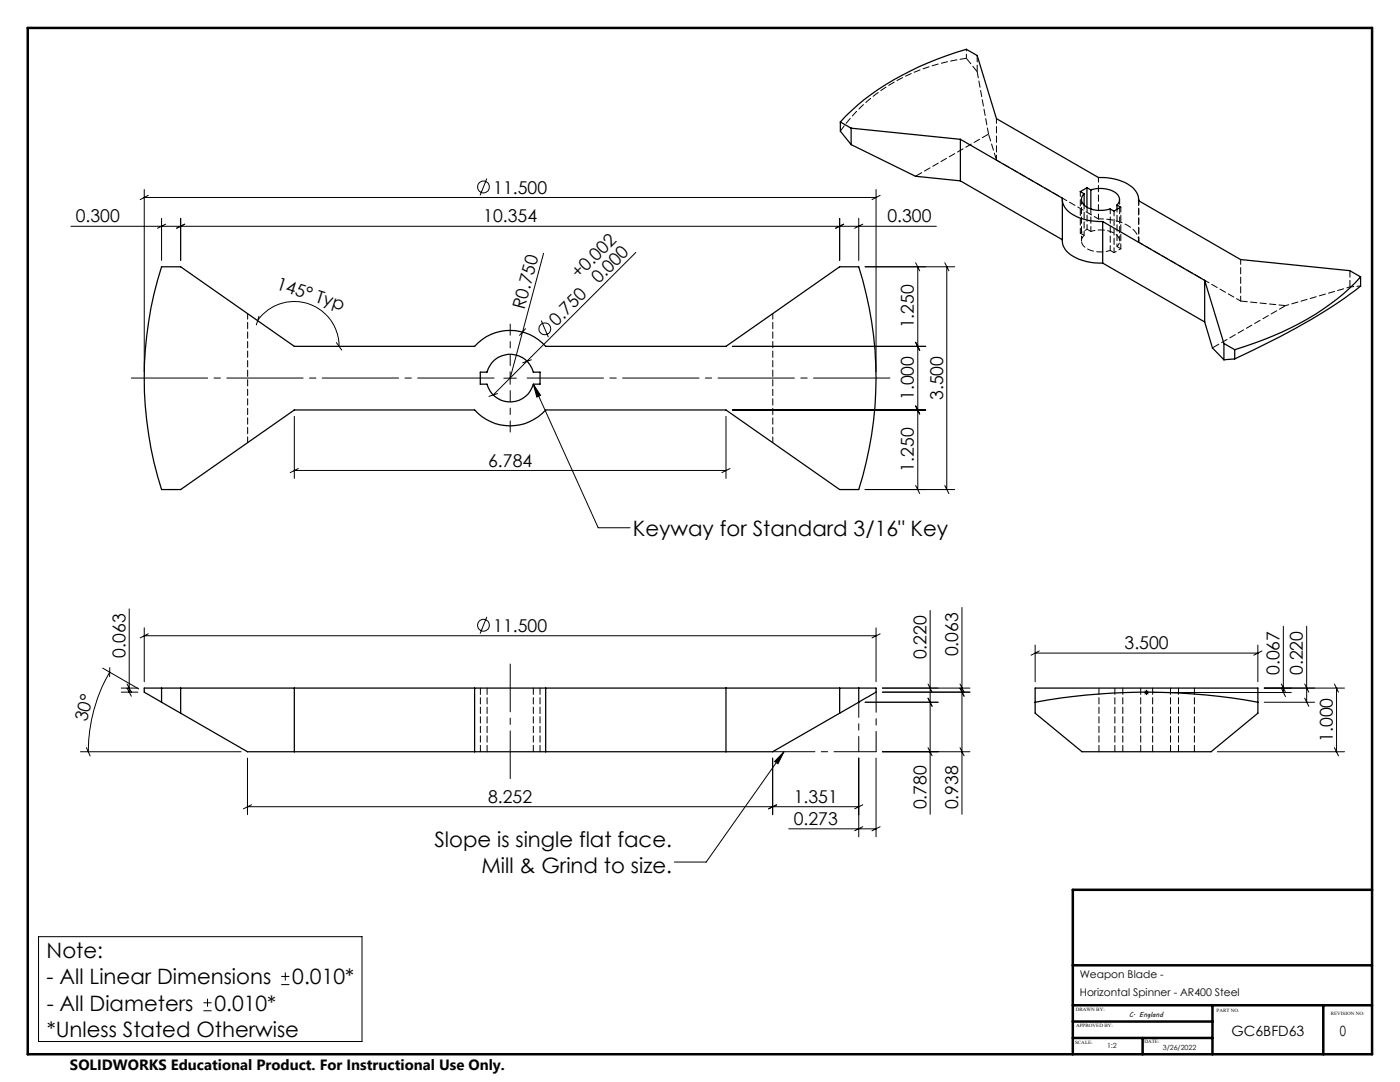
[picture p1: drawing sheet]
<svg xmlns="http://www.w3.org/2000/svg" width="279mm" height="216mm" viewBox="0 0 279 216" stroke-linecap="round" stroke-linejoin="round" font-family="sans-serif">
<g fill="none" stroke="#000" stroke-width=".2">
<path d="M28.8 37.8v36.4M28.8 39.4h146M29.6 39l-1.6 .8M97.2 35.6l-1.4 3.4M174.8 37.8v36.4M175.6 39l-1.6 .8M14.1 45.2h172.8M32.2 43.6v8.4M33.1 44.7l-1.7 .8M36.1 43.6v8.4M36.9 44.7l-1.7 .8M108.5 50.6l-6.7 24.9"/>
<path d="M126.9 50.4l-28.5 28.4M167.6 43.6v8.4M168.4 44.7l-1.6 .8M171.4 43.6v8.4M172.2 44.7l-1.6 .8M182.7 52.4l.9 1.6M183.2 53.2v44.5M188.6 52.4l.8 1.6M188.9 53.2v44.5M190.5 53.2h-17.9M51.4 64a8.9 8.9 0 0 1 10-3.4 8.9 8.9 0 0 1 6.3 8.5M51.7 63.1l-.5 1.7"/>
<path d="M67.1 68.4l1.1 1.4M99.3 78.5l-1.7 .6M100.5 75.5h2.5M101.8 74.2v2.5M104.9 65.6l-1.2 1.3M106 71.8l-1.7 .6M106.4 76.7l1.5 2.2-.8 .3zM106.4 76.7l13 28.6h6.3M108 64l1.4 3.3M146.2 69.1h38.5M182.7 68.3l.9 1.6M58.7 83.1v12.4"/>
<path d="M58.7 93.9h86.2M59.5 93.5l-1.6 .8M144.9 83.1v12.4M145.7 93.5l-1.6 .8M146.2 81.8h38.5M182.7 81l.9 1.6M182.7 96.9l.9 1.6M188.6 96.9l.8 1.6M190.5 97.7h-17.9M20.5 133.3l7.2 4.2M21.9 134.1a31.4 31.4 0 0 0-4.3 15.9M21.9 133.2v1.8"/>
<path d="M24.2 137.3h3.3M24.2 138.1h3.3M25.4 137.3l.8 1.6M25.4 136.5l.8 1.6M25.8 121.5v16.6M28.8 125.3v10.7M28.8 126.9h146M29.6 126.5l-1.6 .8M97.2 123.1l-1.4 3.3M174.8 125.3v10.7M175.6 126.5l-1.6 .8M176.1 138.1h17.5"/>
<path d="M176.1 137.3h17.5M185.2 139.3l.8 1.6M185.2 136.5l.8 1.6M185.6 121.8v40.7M191.6 137.3l.8 1.6M191.6 136.5l.8 1.6M192 121.2v41.3M206.6 128.7v7.3M206.6 130.3h44.4M207.4 129.9l-1.6 .8M228.3 138.2h1M228.5 137.8l.7 .7"/>
<path d="M228.8 137.7v1M229.2 137.8l-.7 .7M230.1 138.2h27.6M251 128.7v7.3M251.8 129.9l-1.6 .8M252.3 137.3h16M255.7 137.3l.8 1.7M255.7 136.5l.8 1.6M256.1 125v13.2M260.4 139.3l.8 1.6M260.4 136.5l.8 1.6M260.8 125v15.1"/>
<path d="M266.3 136.5l.8 1.6M266.7 137.3v12.7M16.1 150h32M17.3 149.2l.7 1.6M49.4 151.3v11.3M154.2 151.3v11.3M156.5 150l-1.2 2.4-.7-.5zM156.5 150l-15.6 22h-6.3M171.4 151.3v15.7M172.6 140.1h14.6M174.8 151.3v15.7M176.1 150h17.5"/>
<path d="M185.2 149.2l.8 1.6M191.6 149.2l.8 1.6M243 150h25.3M252.3 140.1h10.1M266.3 149.2l.8 1.6M49.4 161h122M50.2 160.6l-1.6 .8M155 160.6l-1.6 .8M157.4 165.4h17.4M172.2 160.6l-1.6 .8M172.2 165l-1.6 .8M175.6 165l-1.6 .8"/>
<path d="M7.7 186.9h64.5v20.9h-64.5zM41.4 199.3v1.6M56.1 196.5h1.6M56.1 194.8h1.6M56.9 194v1.7M40.6 201.7h1.6M40.6 200.1h1.6"/>
<circle cx="96.5" cy="37.3" r="1.17"/>
<circle cx="108.7" cy="65.6" r="1.18"/>
<circle cx="96.5" cy="124.8" r="1.17"/>
</g>
<path d="M101.8 72.9v-8.2M101.8 77.9v8.3" fill="none" stroke="#000" stroke-width=".2" stroke-dasharray="15.2 1.3 1.3 1.3" stroke-dashoffset="13"/>
<path d="M99.3 75.4h-73.8" fill="none" stroke="#000" stroke-width=".2" stroke-dasharray="15.2 1.3 1.3 1.3" stroke-dashoffset="-.7"/>
<path d="M104.3 75.4h74.2" fill="none" stroke="#000" stroke-width=".2" stroke-dasharray="15.2 1.3 1.3 1.3" stroke-dashoffset="-.9"/>
<path d="M101.8 132.5v22.9" fill="none" stroke="#000" stroke-width=".2" stroke-dasharray="15.2 1.3 1.3 1.3" stroke-dashoffset="5.7"/>
<path d="M5.5 5.6h268.3v204.8h-268.3zM273.8 177.6h-59.7v32.8M214.1 192.6h59.7M214.1 200.6h59.7M214.1 203.8h27.9M214.1 207.1h27.9M228 207.1v3.3M242 200.6v9.8M264.1 200.6v9.8" fill="none" stroke="#000" stroke-width=".5"/>
<path d="M154.2 150h20.6" fill="none" stroke="#000" stroke-width=".2" stroke-dasharray="15.2 1.3 1.3 1.3" stroke-dashoffset="6.8"/>
<path d="M174.8 150v-11.9" fill="none" stroke="#000" stroke-width=".2" stroke-dasharray="15.2 1.3 1.3 1.3" stroke-dashoffset="11.2"/>
<path d="M171.4 140.1v9.9" fill="none" stroke="#000" stroke-width=".2" stroke-dasharray="15.2 1.3 1.3 1.3" stroke-dashoffset="12.2"/>
<path d="M156.5 150l-1.2 2.4-.7-.5zM106.4 76.7l1.5 2.2-.8 .3z" fill="#000"/>
<g fill="none" stroke="#000" stroke-width=".25">
<path d="M167.7 24.3a51.4 51.4 0 0 1 21.2-13.2l4-1.3 2.1 1.3 3.9 12.6 20.3 11.7a9.6 9.6 0 0 1 7.2 2.4 2.97 2.97 0 0 1 .8 2.2l20.4 11.8 21.8 2.2 2.1 1.2M167.7 24.3l2.2 1.3M167.7 24.3v1.9l2.2 2.7M169.9 25.6l21.8 2.2M169.9 28.9l12.8 6.3 9 .9M169.9 25.6v3.3M191.7 27.8l20.3 11.7a3.9 3.9 0 0 0 2.8 3.7l2.9 .9 2.4 .1M191.7 36.1l20.3 11.7M191.7 27.8v8.3M212 39.8v8.3a3.9 3.9 0 0 0 2.8 3.4l2.9 .9 2.4 .1M216.4 38.7a1.53 1.53 0 0 0 .3 2.5 5.8 5.8 0 0 0 4.8 .5l.8 .4 1.4-.8-.8-.4M216.4 38.7v2.2"/>
<path d="M216.9 37.5l.8 .4M216.9 37.5l-1.3 .7 .8 .5M216.9 37.5v3.8M217.7 37.9a5.5 5.5 0 0 1 5.4 1 1.47 1.47 0 0 1-.2 2M217.7 37.9v3.8M227.3 39.8v.2M32.2 53.2h3.9l22.6 15.9h36a9.5 9.5 0 0 1 14.2 0h36l22.7-15.9h3.8a73.2 73.2 0 0 1 0 44.5h-3.8l-22.7-15.9h-36a9.5 9.5 0 0 1-14.2 0h-36l-22.6 15.9h-3.9a73.2 73.2 0 0 1 0-44.5zM220.1 44.2l20.3 11.8M220.1 44.2v8.3M220.1 52.5l20.3 11.7M222.9 40.9v.9M240.4 56l3.9 12.5"/>
<path d="M240.4 56v8.2M271.5 55.2a50.5 50.5 0 0 1-21.2 13.3l-3.9 1.3M271.5 55.2v1.9a112.7 112.7 0 0 1-21.4 12.7l-3.7 1.8M95.8 74.3h1.4a4.8 4.8 0 0 1 4.6-3.6 4.8 4.8 0 0 1 4.6 3.6h1.4v2.4h-1.4a4.8 4.8 0 0 1-4.6 3.5 4.8 4.8 0 0 1-4.6-3.5h-1.4zM240.4 64.2l1.6 5.2 2.3 2.4M244.3 68.5l2.1 1.3M244.3 68.5v3.3M246.4 69.8v1.8M246.4 71.6l-2.1 .2M32.2 137.3h-3.4v.8l3.4 2M32.2 137.3h62.5M32.2 137.3v2.8"/>
<path d="M36.1 137.3v5M58.7 137.3v12.7M94.7 137.3h14.2M94.7 137.3v12.7M108.9 137.3h62.5M108.9 137.3v12.7M144.9 137.3v12.7M167.6 137.3v5M171.4 137.3h3.4v.8l-3.4 2M171.4 137.3v2.8M206.6 137.3h44.4v5l-9.3 7.7h-25.8l-9.3-7.7zM32.2 140.1l3.9 2.2"/>
<path d="M36.1 142.3l13.3 7.7h45.3M94.7 150h14.2M171.4 140.1l-17.2 9.9h-45.3M206.6 140.1a123.4 123.4 0 0 1 44.4 0"/>
</g>
<g fill="none" stroke="#000" stroke-width=".2" stroke-dasharray="1.3 .6">
<path d="M192.9 11.6a35.7 35.7 0 0 0-25.2 14.5M195 11.1v3.2M197.3 26.8l-2.3-12.5M212 47.8h.1M212 47.8v.3M269.4 54v3.3M97.2 137.3v12.7M219.3 137.3v12.7M222.5 137.3v12.7M224.1 137.3v12.7M235.2 137.3v12.7M95.9 150v-12.7"/>
<path d="M106.4 150v-12.7M107.8 150v-12.7M227.7 150v-12.7M230 150v-12.7M233.6 150v-12.7M238.4 150v-12.7"/>
</g>
<path d="M49.4 62.6v25.7M154.2 62.6v25.7" fill="none" stroke="#000" stroke-width=".2" stroke-dasharray="1.3 .6" stroke-dashoffset=".1"/>
<path d="M269.4 57.3l-12.8 3.7" fill="none" stroke="#000" stroke-width=".2" stroke-dasharray="1.3 .6" stroke-dashoffset=".6"/>
<path d="M195 14.3l-2.1-2.7M256.6 61l-9-.9" fill="none" stroke="#000" stroke-width=".2" stroke-dasharray="1.3 .6" stroke-dashoffset="-.1"/>
<path d="M197.3 26.8l-14.6 8.4M198.9 31.9l-1.6-5.1M256.6 61l-14.6 8.4" fill="none" stroke="#000" stroke-width=".2" stroke-dasharray="1.3 .6" stroke-dashoffset="-.2"/>
<path d="M216.4 40.9v6.1M271.6 57.1l-2.2 .2" fill="none" stroke="#000" stroke-width=".2" stroke-dasharray="1.3 .6" stroke-dashoffset=".5"/>
<g fill="none" stroke="#000" stroke-width=".2" stroke-dasharray="1.3 .6" stroke-dashoffset=".3">
<path d="M198.9 23.6v8.3M212 39.5v8.3M215.8 39.8v8.3M219.2 35.4v8.3M215.6 46.5v-8.3M216.9 45.7v-4.4M217.7 46.2v-4.5M219.2 43.7l-20.3-11.8M221.6 50v-8.3M222.3 50.4v-8.3M223.5 48.1v-8.3M223.7 49.6v-8.3"/>
<path d="M227.3 40v8.3M227.3 48.3a3.9 3.9 0 0 0-2.9-3.6l-1.3-.5-1.5-.4-2.4-.1M247.6 51.8v8.3M247.6 60.1l-20.3-11.8"/>
</g>
<path d="M215.6 46.5l.8 .5M216.4 47a1.53 1.53 0 0 0 .3 2.5 5.9 5.9 0 0 0 4.9 .5M217.7 46.2l-.8-.5M221.6 50l.7 .4M222.9 49.2a1.53 1.53 0 0 0-.4-2.6 5.9 5.9 0 0 0-4.8-.4M223.7 49.6l-.8-.4M227.3 48.1v-8.1" fill="none" stroke="#000" stroke-width=".2" stroke-dasharray="1.3 .6" stroke-dashoffset=".4"/>
<path d="M216.9 45.7l-1.3 .8M222.3 50.4l1.4-.8" fill="none" stroke="#000" stroke-width=".2" stroke-dasharray="1.3 .6" stroke-dashoffset=".8"/>
<path d="M222.9 41.8v7.4" fill="none" stroke="#000" stroke-width=".2" stroke-dasharray="1.3 .6" stroke-dashoffset=".7"/>
<path d="M192.9 9.8v1.8" fill="none" stroke="#000" stroke-width=".2" stroke-dasharray="1.3 .6" stroke-dashoffset=".9"/>
<g font-size="4.2">
<text x="126.3" y="106.9">Keyway for Standard 3/16&quot; Key</text>
<text x="86.7" y="168.9">Slope is single flat face.</text>
<text x="96.1" y="174.1">Mill &amp; Grind to size.</text>
<text x="9.3" y="191.2">Note:</text>
<text x="9.3" y="196.4">- All Linear Dimensions</text>
<text x="58.3" y="196.4">0.010*</text>
<text x="9.3" y="201.7">- All Diameters</text>
<text x="42.8" y="201.7">0.010*</text>
<text x="9.3" y="206.9">*Unless Stated Otherwise</text>
</g>
<g font-size="3.5">
<text x="98.4" y="38.6">11.500</text>
<text x="15.1" y="44.4">0.300</text>
<text x="96.5" y="44.4">10.354</text>
<text x="177.1" y="44.4">0.300</text>
<text x="55" y="57.7" transform="rotate(18 55 57.7)">145° Typ</text>
<text x="115.5" y="55.8" transform="rotate(-45 115.5 55.8)">+0.002</text>
<text x="119.5" y="56.7" transform="rotate(-45 119.5 56.7)">0.000</text>
<text x="104.7" y="61.8" transform="rotate(-75 104.7 61.8)">R0.750</text>
<text x="111.1" y="65.2" transform="rotate(-45 111.1 65.2)">0.750</text>
<text x="182.4" y="65.5" transform="rotate(-90 182.4 65.5)">1.250</text>
<text x="182.4" y="79.8" transform="rotate(-90 182.4 79.8)">1.000</text>
<text x="188.2" y="79.8" transform="rotate(-90 188.2 79.8)">3.500</text>
<text x="97.4" y="93.1">6.784</text>
<text x="182.4" y="94.1" transform="rotate(-90 182.4 94.1)">1.250</text>
<text x="25" y="131.2" transform="rotate(-90 25 131.2)">0.063</text>
<text x="98.4" y="126.1">11.500</text>
<text x="184.9" y="131.6" transform="rotate(-90 184.9 131.6)">0.220</text>
<text x="191.2" y="131" transform="rotate(-90 191.2 131)">0.063</text>
<text x="224.4" y="129.5">3.500</text>
<text x="255.4" y="134.7" transform="rotate(-90 255.4 134.7)">0.067</text>
<text x="260" y="134.7" transform="rotate(-90 260 134.7)">0.220</text>
<text x="17.3" y="144.1" transform="rotate(-75 17.3 144.1)">30°</text>
<text x="266" y="148" transform="rotate(-90 266 148)">1.000</text>
<text x="97.4" y="160.2">8.252</text>
<text x="158.4" y="160.2">1.351</text>
<text x="184.9" y="161.5" transform="rotate(-90 184.9 161.5)">0.780</text>
<text x="191.2" y="161.5" transform="rotate(-90 191.2 161.5)">0.938</text>
<text x="158.4" y="164.6">0.273</text>
</g>
<text font-size="3" x="14" y="213.5">SOLIDWORKS Educational Product. For Instructional Use Only.</text>
<g font-size="2.8">
<text x="245.8" y="206.7">GC6BFD63</text>
<text x="267.4" y="206.7">0</text>
</g>
<g font-size="2.1">
<text x="215.5" y="195.1">Weapon Blade -</text>
<text x="215.5" y="198.8">Horizontal Spinner - AR400 Steel</text>
</g>
<g font-size="1.4">
<text x="225.3" y="202.9">C. England</text>
<text x="220.9" y="209.1">1:2</text>
<text x="232.1" y="209.6">3/26/2022</text>
</g>
<g font-size="1">
<text x="214.7" y="201.6">DRAWN BY:</text>
<text x="242.8" y="201.9">PART NO.</text>
<text x="265.6" y="202.5">REVISION NO:</text>
<text x="214.6" y="208.3">SCALE:</text>
<text x="214.8" y="205">APPROVED BY:</text>
<text x="228.4" y="208.2">DATE:</text>
</g>
</svg>
